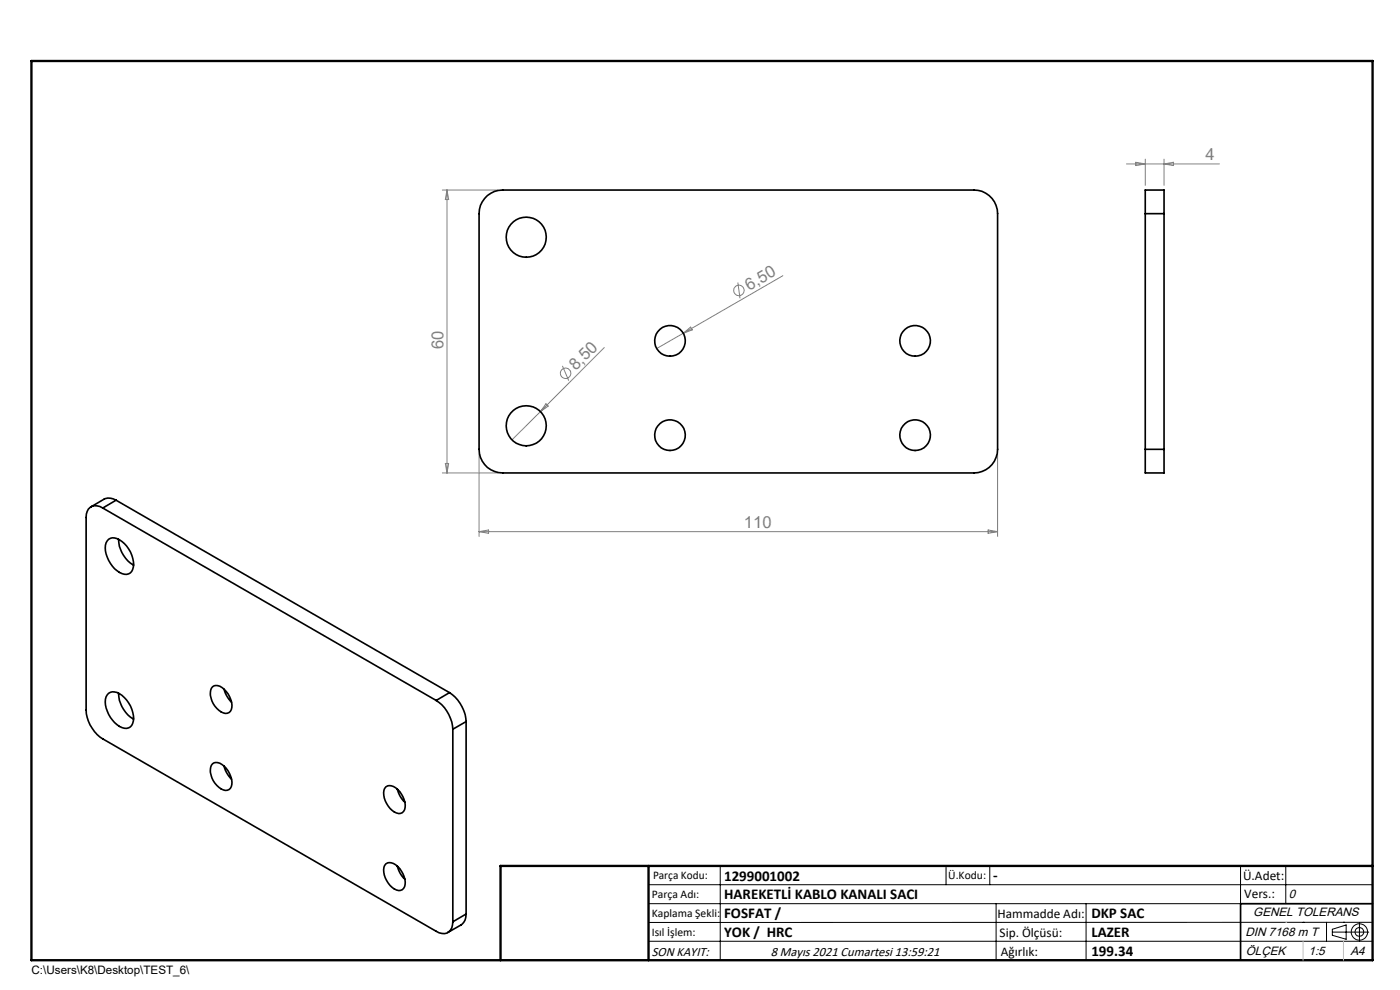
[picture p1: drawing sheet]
<svg xmlns="http://www.w3.org/2000/svg" width="297mm" height="210mm" viewBox="0 0 297 210" stroke-linecap="round" stroke-linejoin="round" font-family="sans-serif">
<g fill="none" stroke="#808080" stroke-width=".21">
<path d="M239 34.8h19.7M240.9 34.4l2.1 .4-2.1 .3zM243 33.8v5.5M246.9 33.8v5.5M246.9 34.8l2.1-.4v.7zM93.8 40.3h11.8M94.8 40.3v60M94.8 40.3l.4 2h-.7zM156.5 59.9l.5 3.4M166.1 58.5l-21.1 12.2M119.3 77.6l1.3 3.1M128.2 73.7l-13.5 13.6"/>
<path d="M145 70.7l-5.7 3.2M145 70.7l1.5-1.3 .4 .6zM94.5 98.3h.7l-.4 2zM101.6 96.3v17.5M114.7 87.3l-6.1 6M115.8 85.6l.5 .5-1.6 1.2zM211.6 96.3v17.5M93.8 100.3h11.8M101.6 112.8h110M101.6 112.8l2-.4v.7zM209.6 112.4l2 .4-2 .3z"/>
<circle cx="120" cy="79.2" r="1.11"/>
<circle cx="156.8" cy="61.6" r="1.11"/>
</g>
<g fill="none" stroke="#000" stroke-width=".21">
<path d="M137.6 187.7h153.6M137.6 191.7h153.6M137.6 199.7h153.6M152.8 183.7v20M200.7 183.7v4M210 183.7v4M211.3 191.7v12M230.4 191.7v12M263.2 183.7v20M272.8 183.7v8M276.4 195.6h.1M281.4 195.6v4.1"/>
<path d="M282.6 197.7h7.8M282.6 197.1l3-.9v3l-3-.8zM285 195.6h.1M288.4 195.8v3.8M291.2 195.6l-153.6 .1"/>
<circle cx="288.4" cy="197.7" r="1.74"/>
<circle cx="288.4" cy="197.7" r=".93"/>
</g>
<path d="M106.2 203.7h185" fill="none" stroke="#000" stroke-width=".25"/>
<g fill="none" stroke="#000" stroke-width=".35">
<path d="M103.4 41.5a4.8 4.8 0 0 1 3.2-1.2h100a5 5 0 0 1 5 5v50a5 5 0 0 1-5 5h-100a5 5 0 0 1-5-5v-50a4.9 4.9 0 0 1 1.8-3.8zM243 45.3v-5h3.9v5M243 45.3h3.9M243 45.3v50M246.9 45.3v50M243 95.3v5h3.9v-5M243 95.3h3.9M21.8 107.8a2.14 2.14 0 0 0-2.5-.3 2.14 2.14 0 0 0-1 2.3v40.8a7.6 7.6 0 0 0 3.5 6.1l70.7 40.8a2.14 2.14 0 0 0 2.5 .3 2.14 2.14 0 0 0 1.1-2.3M21.8 107.8l70.7 40.8M23 114.4a2.32 2.32 0 0 1 2.9 .5 6 6 0 0 1 2.3 5.9 1.73 1.73 0 0 1-2.9 .6 6.2 6.2 0 0 1-2.8-6.3zM24.6 106.1a2.76 2.76 0 0 0-2.5-.2l-2.8 1.6M24.6 106.1l-2.8 1.7"/>
<path d="M24.6 106.1l70.8 40.8M25.2 114.4a6.6 6.6 0 0 0 3.1 5.5M23 147.1a2.56 2.56 0 0 1 3.4 .8 5.9 5.9 0 0 1 1.8 5.5 1.73 1.73 0 0 1-2.9 .7 6.2 6.2 0 0 1-2.8-6.3zM25.2 147.1a6.5 6.5 0 0 0 3.1 5.4M45.1 145.7a1.89 1.89 0 0 1 2.5 .6 4.6 4.6 0 0 1 1.5 4.2 1.35 1.35 0 0 1-2.2 .5 4.4 4.4 0 0 1-2.1-5zM47.5 146.2l.6 1.4 1 1.3M92.5 148.6a7.8 7.8 0 0 1 3.6 6.1M95.4 146.9a8 8 0 0 1 3.5 6.2M95.4 146.9l-2.9 1.7M96.1 154.7v40.8M98.9 153.1l-2.8 1.6M98.9 153.1v40.8"/>
<path d="M45.1 162a1.92 1.92 0 0 1 2.5 .6 4.6 4.6 0 0 1 1.5 4.3 1.35 1.35 0 0 1-2.2 .4 4.4 4.4 0 0 1-2.1-5zM47.5 162.5l.6 1.4 1 1.4M81.8 166.9a1.92 1.92 0 0 1 2.5 .6 4.6 4.6 0 0 1 1.5 4.3 1.35 1.35 0 0 1-2.1 .5 4.6 4.6 0 0 1-2.1-5.1zM84.3 167.4l.5 1.4 1.1 1.4M81.8 183.3a1.92 1.92 0 0 1 2.5 .5 4.6 4.6 0 0 1 1.5 4.3 1.35 1.35 0 0 1-2.1 .5 4.6 4.6 0 0 1-2.1-5zM84.3 183.7l.5 1.5 1.1 1.3M98.9 193.9a2.59 2.59 0 0 1-1 2.3l-2.9 1.6M98.9 193.9l-2.8 1.6M291.2 191.7h-28v12"/>
<circle cx="111.6" cy="50.3" r="4.3"/>
<circle cx="142.1" cy="72.3" r="3.3"/>
<circle cx="194.1" cy="72.3" r="3.3"/>
<circle cx="111.6" cy="90.3" r="4.3"/>
<circle cx="142.1" cy="92.3" r="3.3"/>
<circle cx="194.1" cy="92.3" r="3.3"/>
</g>
<path d="M6.7 12.9h284.5v190.8h-284.5zM137.6 183.7v20M291.2 183.7h-185v20" fill="none" stroke="#000" stroke-width=".5"/>
<path d="M272.8 195.6h.1M276.4 199.7v4M285 199.7v4" fill="none" stroke="#c0c0c0" stroke-width=".21"/>
<g font-size="3.5" fill="#808080">
<text x="255.8" y="34">4</text>
<text x="158.9" y="61.7" transform="rotate(-30 158.9 61.7)">6,50</text>
<text x="94.1" y="74.1" transform="rotate(-90 94.1 74.1)">60</text>
<text x="122.1" y="78.7" transform="rotate(-45 122.1 78.7)">8,50</text>
<text x="157.8" y="112">110</text>
</g>
<g font-size="3.2">
<text x="153.6" y="186.8">1299001002</text>
<text x="153.6" y="190.8">HAREKETLİ KABLO KANALI SACI</text>
<text x="210.7" y="186.6">-</text>
<text x="153.6" y="194.8">FOSFAT /</text>
<text x="231.5" y="194.8">DKP SAC</text>
<text x="153.6" y="198.8">YOK / HRC</text>
<text x="231.5" y="198.7">LAZER</text>
<text x="231.5" y="202.8">199.34</text>
</g>
<g font-size="2.8">
<text x="263.7" y="186.7">Ü.Adet:</text>
<text x="263.9" y="190.5">Vers.:</text>
<text x="211.6" y="194.8">Hammadde Adı:</text>
<text x="138.3" y="202.8">SON KAYIT:</text>
<text x="163.5" y="202.8">8 Mayıs 2021 Cumartesi 13:59:21</text>
<text x="212.1" y="198.7">Sip. Ölçüsü:</text>
<text x="212.3" y="202.7">Ağırlık:</text>
</g>
<g font-size="2.6">
<text x="273.4" y="190.4">0</text>
<text x="265.9" y="194.4">GENEL TOLERANS</text>
<text x="264.2" y="198.5">DIN 7168 m T</text>
<text x="264.3" y="202.6">ÖLÇEK</text>
<text x="277.6" y="202.6">1:5</text>
<text x="286.5" y="202.6">A4</text>
</g>
<g font-size="2.5">
<text x="138.3" y="190.5">Parça Adı:</text>
<text x="138.5" y="186.5">Parça Kodu:</text>
<text x="201.2" y="186.5">Ü.Kodu:</text>
<text x="138.3" y="194.5">Kaplama Şekli:</text>
<text x="138.3" y="198.6">Isıl İşlem:</text>
<text x="6.7" y="206.7">C:\Users\K8\Desktop\TEST_6\</text>
</g>
</svg>
